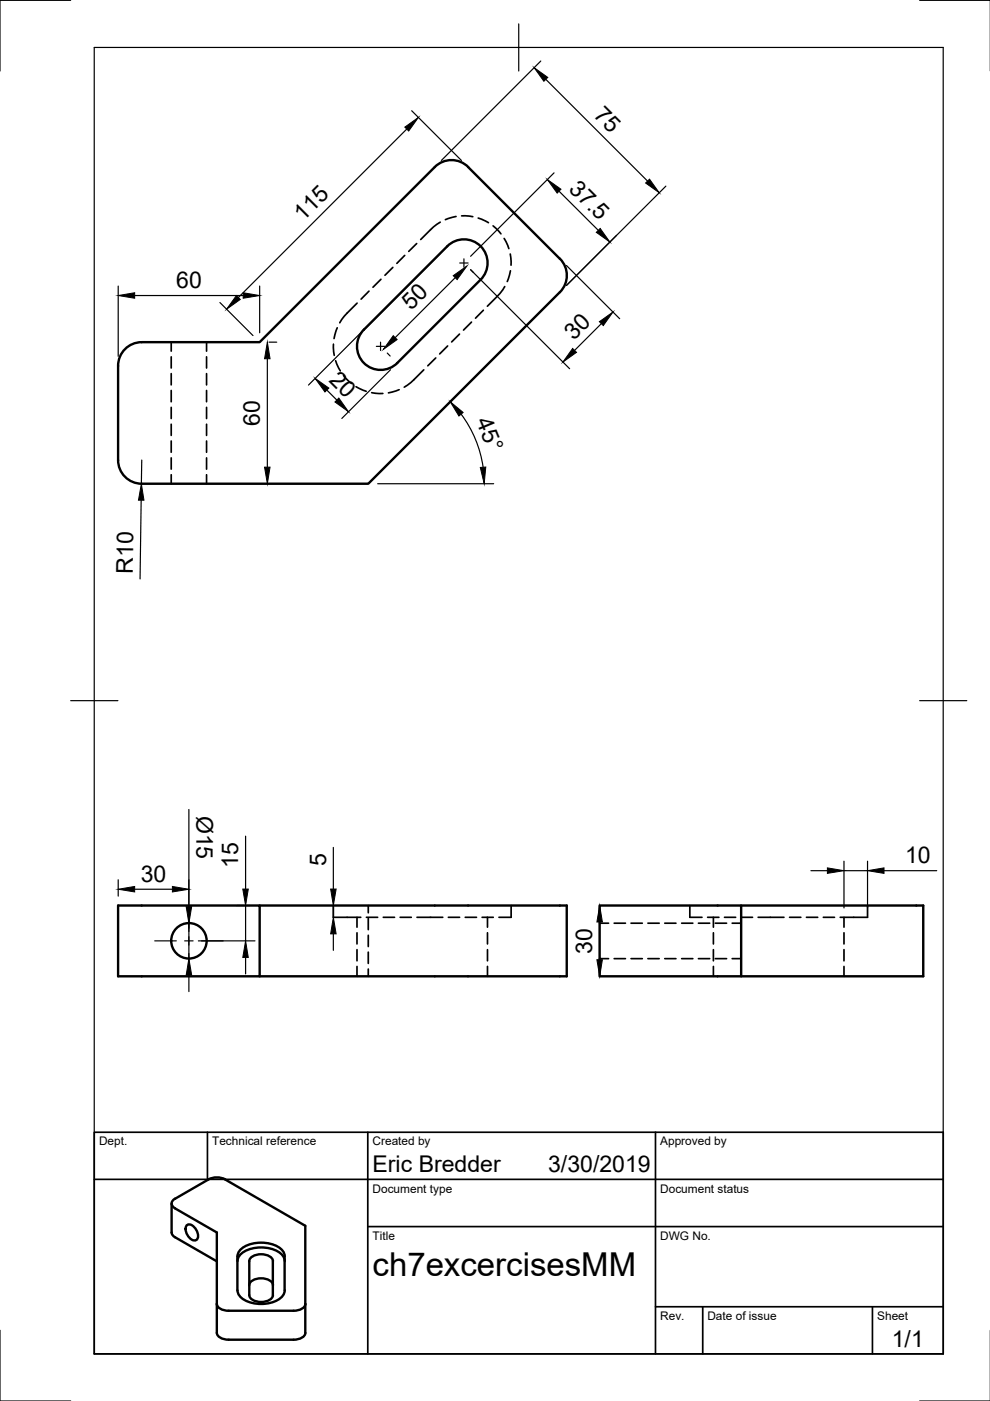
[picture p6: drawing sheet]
<svg xmlns="http://www.w3.org/2000/svg" width="210mm" height="297mm" viewBox="0 0 210 297" stroke-linecap="round" stroke-linejoin="round" font-family="sans-serif">
<!-- layer: Hidden -->
<g fill="none" stroke="#000" stroke-width=".36">
<path d="M80.8 59.2l-1.7 1.7M83.3 56.7l-1.7 1.7M85.8 54.2l-1.7 1.6M88.3 51.6l-1.6 1.7M93.3 47.1a16.5 16.5 0 0 0-4.1 3.7M96.7 45.9l-2.3 .7M97.9 45.8l2.3 .1M101.4 46.2l2.2 1M104.5 47.9l1.7 1.7M106.9 50.6l1 2.1M108.2 53.9l.2 2.3M108.2 57.4l-.7 2.3"/>
<path d="M36.3 72.5v2M36.3 75.7v2.3M36.3 79.2v2.4M43.8 72.5v2M43.8 75.7v2.3M43.8 79.2v2.4M70.7 73l.2 2.3M71.2 76.5l1 2.1M71.5 69.5l-.7 2.3M72.8 79.6l1.7 1.7M75.7 64.3a15.9 15.9 0 0 0-3.7 4.1M78.2 61.7l-1.6 1.7"/>
<path d="M89.9 78.4a16.5 16.5 0 0 1-4.2 3.7M92.4 75.9l-1.7 1.7M94.9 73.3l-1.7 1.7M97.4 70.8l-1.6 1.7M100 68.3l-1.7 1.7M102.5 65.8l-1.7 1.7M107 60.8a15.9 15.9 0 0 1-3.7 4.1M36.3 82.8v2.4M36.3 86.4v2.3M36.3 89.9v2.4M36.3 93.5v2.4M36.3 97.1v2.4"/>
<path d="M43.8 82.8v2.4M43.8 86.4v2.3M43.8 89.9v2.4M43.8 93.5v2.4M43.8 97.1v2.4M75.5 82l2.1 1M78.8 83.3l2.4 .1M84.6 82.6l-2.2 .7M36.3 100.7v1.9M43.8 100.7v1.9M70.7 192v2.5h5.8M75.7 194.5v2.1"/>
<path d="M75.7 197.8v2.3M77.7 194.5h2.4M78.1 192v1.5M78.1 194.7v2.4M78.1 198.3v2.4M81.3 194.5h2.4M84.8 194.5h2.4M88.4 194.5h5.5M95.1 194.5h2.4M98.6 194.5h2.4M102.2 194.5h2.4M103.4 194.5v2.1"/>
<path d="M103.4 197.8v2.3M108.4 192v2.5h-2.6M127.1 195.7h1.9M130.2 195.7h2.4M133.8 195.7h2.4M137.4 195.7h2.4M140.9 195.7h2.4M144.5 195.7h2.4M146.3 192v2.5h2.5M148.1 195.7h2.4M150 194.5h2.4M151.3 194.5v2.1"/>
<path d="M151.3 197.8v2.3M151.7 195.7h2.4M153.6 194.5h2.4M155.2 195.7h1.9M157.2 194.5h2.4M160.7 194.5h5.5M167.4 194.5h2.4M171 194.5h2.4M174.6 194.5h2.3M178.9 194.5v2.1M178.9 197.8v2.3M183.9 192v2.5h-5.8"/>
<path d="M75.7 201.3v2.4M75.7 204.9v2.1M78.1 201.9v2.4M78.1 205.5v1.5M103.4 201.3v2.4M103.4 204.9v2.1M127.1 203.2h1.9M130.2 203.2h2.4M133.8 203.2h2.4M137.4 203.2h2.4M140.9 203.2h2.4M144.5 203.2h2.4"/>
<path d="M148.1 203.2h2.4M151.3 201.3v2.4M151.3 204.9v2.1M151.7 203.2h2.4M155.2 203.2h1.9M178.9 201.3v2.4M178.9 204.9v2.1"/>
</g>
<!-- layer: Visible -->
<g fill="none" stroke="#000" stroke-width=".51">
<path d="M99.3 35.4l19.4 19.5M99.3 35.4a5 5 0 0 0-7.1 0l-37.1 37.1h-25.1a5 5 0 0 0-5 5.1v20M101.9 59.3l-17.7 17.7a5 5 0 0 1-7 0 5 5 0 0 1 0-7.1M101.9 59.3a5 5 0 0 0 0-7.1 5 5 0 0 0-7.1 0l-17.6 17.7M118.7 54.9a5 5 0 0 1 0 7M118.7 61.9l-40.6 40.7h-48.1a5 5 0 0 1-5-5M25 192h30.1v15h-30.1zM55.1 192h65.1v15h-65.1M157.1 192h38.6v15h-68.6v-15h30v15M36.4 255.2v6.1a1.26 1.26 0 0 0 .7 1l8.9 5.1M37.1 254.1a1.08 1.08 0 0 0-.7 1.1 1.08 1.08 0 0 0 .7 1M37.1 256.2l8.9 5.1v21.3"/>
<path d="M39.6 259.8a1.53 1.53 0 0 1 2 1 1.53 1.53 0 0 1-.1 2.2 2.32 2.32 0 0 1-1.9-3.2zM44.2 250.1l-7.1 4.1M44.2 250.1a3.9 3.9 0 0 1 3.6 0M47.7 250.1l17 9.8v22.7M46 276.5a2.21 2.21 0 0 0 2.5 1.4M50.4 267.4a3.4 3.4 0 0 1 3-2.7 6.7 6.7 0 0 1 6.6 1.5l.4 1.2M52.9 272.5a2.21 2.21 0 0 1 2.5-1.5 2.21 2.21 0 0 1 2.5 1.5M52.9 274.6a2.21 2.21 0 0 0 2.5 1.4 2.21 2.21 0 0 0 2.5-1.4M57.8 267.4v7.2M57.9 267.4a2.21 2.21 0 0 0-2.5-1.5 2.21 2.21 0 0 0-2.5 1.5v7.2M60.3 266.4v7.2M60.4 266.4a3.4 3.4 0 0 0-3.1-2.7 6.7 6.7 0 0 0-6.6 1.5l-.4 1.2 .1 7.2a3.4 3.4 0 0 0 3 2.6 6.7 6.7 0 0 0 6.6-1.5l.4-1.1"/>
<path d="M64.7 276.5a2.21 2.21 0 0 1-2.5 1.4h-13.7M46 282.6a2.21 2.21 0 0 0 2.5 1.4M64.7 282.6a2.21 2.21 0 0 1-2.5 1.4h-13.7"/>
<circle cx="40.1" cy="199.5" r="3.8"/>
</g>
<!-- layer: Border -->
<path d="M15 .1h-15v15M20 10.1h180v276.9h-180zM110 5.1v10M195 .1h15M15 148.6h10M195 148.6h10M0 282.1v14.9h15M195 297h15" fill="none" stroke="#000" stroke-width=".25"/>
<!-- layer: TitleBlock -->
<path d="M20 240.1h180v46.9h-180zM20 250h180M44 240.1v9.9M78 240.1v46.9M139 240.1v46.9M78 260.1h122M139 277.1h61M149 277.1v9.9M185 277.1v9.9" fill="none" stroke="#000" stroke-width=".36"/>
<!-- layer: Dimensions -->
<g fill="none" stroke="#000" stroke-width=".25">
<path d="M114.7 12.9l-21.1 21.1M115.7 16.8l21.6 21.6M86.2 27.4l-35.7 35.7M87.3 23.5l10.5 10.5M117.5 36.6l-17.7 17.7M141.2 39.5l-21.1 21M93.4 53.6l-28 28M96.5 58.9l-12.7 12.7M99.8 57.2l21 21M118.5 40.5l8.4 8.3M120.1 56.3l11.3 11.3M25.1 60.6v15"/>
<path d="M28.6 62.7h23M46.6 64.1l7 7M55.1 60.6v10M56.7 76.1v22.9M57 72.5h1.7M82.1 74.9l.6 .6M82.8 78.4l-10.3 10.3M127.5 68.6l-5.7 5.7M30.1 97.5l-.1 5.1M69.3 82.7l2.1 2.1M97.8 87.8a24.6 24.6 0 0 1 4.6 11.3M29.9 106.1l-.2 16.7"/>
<path d="M80.1 102.6h24.6M40 171.6v31.6M52.1 177.3v11.2M70.7 179.7v8.8M25.1 186.5v3.5M28.6 188.5h8M42.1 199.5h12M50.1 192h2.9M52.1 192v7.5M70.7 192v2.5M70.7 198v3.5M127.1 195.5v8"/>
<path d="M171.9 184.6h3.5M178.9 182.6v9.9M178.9 184.6h5M183.9 182.6v9.9M187.4 184.6h11.2M40 206.7v3.5M52.1 203v3.5"/>
</g>
<g fill="#000" stroke="#000" stroke-width=".21">
<path d="M113.3 14.4l2.8 2-.8 .8zM85.8 27l2.9-2.1-2 2.9zM137.7 38l2.1 2.9-2.9-2.1zM96.1 58.4l2.9-2-2.1 2.9zM116.1 38.1l2.8 2-.8 .8zM126.4 49.3l.9-.9 2 2.9zM25.1 62.7l3.5-.6v1.1zM50.1 62.7l.8 .8-2.9 2.1zM51.6 62.1l3.5 .6-3.5 .5zM56.7 72.5l.6 3.6h-1.2zM83.4 71.2l.8 .8-2.9 2.1zM121.4 73.9l.8 .8-2.8 2.1z"/>
<path d="M127.1 68.2l2.9-2-2.1 2.8zM56.1 99h1.2l-.6 3.6zM66.8 80.2l2.9 2.1-.8 .8zM71 85.2l.8-.8 2.1 2.9zM95.5 85.2l2.7 2.2-.9 .8zM101.8 99.1l1.2-.1-.3 3.6zM30 102.6l.5 3.5h-1.1zM25.1 188.5l3.5-.6v1.2zM36.6 187.9l3.4 .6-3.4 .6zM39.5 192.2h1.1l-.6 3.5zM51.5 188.5h1.1l-.5 3.5zM70.7 194.5l.6 3.5h-1.2z"/>
<path d="M70.1 188.5h1.2l-.6 3.5zM127.1 192l.6 3.5h-1.1zM175.4 184l3.5 .6-3.5 .6zM183.9 184.6l3.5-.6v1.2zM40 203.2l.6 3.5h-1.1zM52.1 199.5l.5 3.5h-1.1zM126.6 203.5h1.1l-.6 3.5z"/>
</g>
<!-- layer: Center Lines -->
<path d="M97.5 55.8h1.8M98.4 54.9v1.7M79.8 73.4h1.8M80.7 72.5v1.8M32.8 199.5h4.6M39.2 199.5h1.7M40 192.2v4.6M40 198.6v1.8M42.7 199.5h4.6M40 202.2v4.5" fill="none" stroke="#000" stroke-width=".25"/>
<text font-size="7" x="79" y="270.6">ch7excercisesMM</text>
<g font-size="4.9">
<text x="125.7" y="24.6" transform="rotate(45 125.7 24.6)">75</text>
<text x="120.4" y="40.2" transform="rotate(45 120.4 40.2)">37.5</text>
<text x="64.3" y="47.1" transform="rotate(-45 64.3 47.1)">115</text>
<text x="37.4" y="61.1">60</text>
<text x="87.1" y="66" transform="rotate(-45 87.1 66)">50</text>
<text x="121.6" y="72.3" transform="rotate(-45 121.6 72.3)">30</text>
<text x="69.6" y="80.8" transform="rotate(45 69.6 80.8)">20</text>
<text x="100.9" y="89.3" transform="rotate(67 100.9 89.3)">45°</text>
<text x="55.1" y="90.2" transform="rotate(-90 55.1 90.2)">60</text>
<text x="28.2" y="121.6" transform="rotate(-89 28.2 121.6)">R10</text>
<text x="41.7" y="172.9" transform="rotate(90 41.7 172.9)">Ø15</text>
<text x="50.5" y="184" transform="rotate(-90 50.5 184)">15</text>
<text x="69.1" y="183.7" transform="rotate(-90 69.1 183.7)">5</text>
<text x="191.9" y="183">10</text>
<text x="29.8" y="187">30</text>
<text x="125.6" y="202.2" transform="rotate(-90 125.6 202.2)">30</text>
<text x="79" y="248.5">Eric Bredder</text>
<text x="116.2" y="248.5">3/30/2019</text>
<text x="189.1" y="285.7">1/1</text>
</g>
<g font-size="2.5">
<text x="21" y="242.9">Dept.</text>
<text x="45" y="242.9">Technical reference</text>
<text x="79" y="242.9">Created by</text>
<text x="140" y="242.9">Approved by</text>
<text x="79" y="252.8">Document type</text>
<text x="140" y="252.8">Document status</text>
<text x="79" y="262.9">Title</text>
<text x="140" y="262.9">DWG No.</text>
<text x="140" y="279.9">Rev.</text>
<text x="150" y="279.9">Date of issue</text>
<text x="186" y="279.9">Sheet</text>
</g>
</svg>
